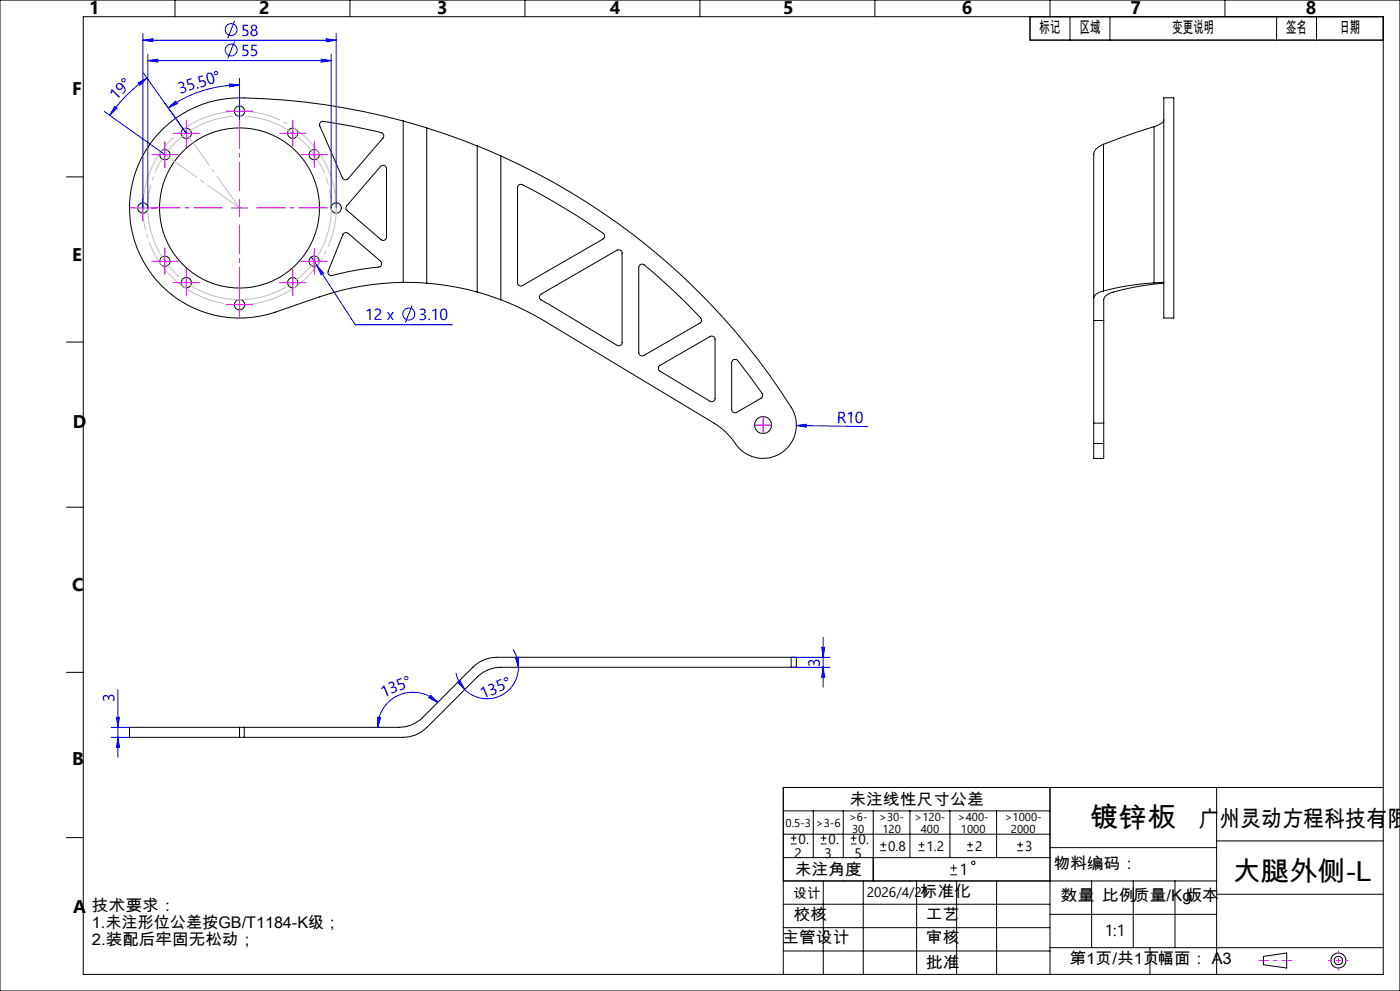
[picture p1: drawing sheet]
<svg xmlns="http://www.w3.org/2000/svg" width="420mm" height="297mm" viewBox="0 0 420 297" stroke-linecap="round" stroke-linejoin="round" font-family="sans-serif">
<g fill="none" stroke="#000" stroke-width=".3">
<path d="M0 0h420v297h-420zM25 5h390v287h-390zM52.5 0v5M105 0v5M157.5 0v5M210 0v5M262.5 0v5M309 5v7h106M315 0v5M321 5v7M333 5v7M367.5 0v5"/>
<path d="M383 5v7M395 5v7M96.1 36.8l.6-.4 2.5 .3 6.5 1.1 8.7 2a1.02 1.02 0 0 1 .5 1.6l-10.5 12.1a1 1 0 0 1-1.7-.2l-6.7-15.5-.2-.6zM121 36.3a208.9 208.9 0 0 0-49.1-7 33 33 0 0 0-32.6 38.5 33 33 0 0 0 43.3 25.8 164.3 164.3 0 0 1 22.5-7.2 85.5 85.5 0 0 1 15.9-1.8M121 36.3l7 2M121 36.3v48.3M128 38.3l5.1 1.7 10.1 3.7M128 38.3v46.6M346.2 38l-5.1 1.6-10.1 3.6M346.2 38v46.8M349.1 29.3h3v66h-3zM349.1 35.9a2.88 2.88 0 0 1-2.3 1.9l-.6 .2"/>
<path d="M20 53h5M114.2 49.8a1.01 1.01 0 0 1 1.1-.2 1.01 1.01 0 0 1 .7 .9v20.6a1.02 1.02 0 0 1-.6 .9 1.02 1.02 0 0 1-1.1-.2l-10.2-8.7a.98 .98 0 0 1-.1-1.4zM143.2 43.7l7 3M143.2 43.7v43.8M150.2 46.7a199.1 199.1 0 0 1 87.8 76.5 10 10 0 0 1-4.7 13.2 10 10 0 0 1-13.3-4.4l-2.3-2.5-2.5-2.1-52.1-31.3a80.8 80.8 0 0 0-12.9-6.3M150.2 46.7v43.1M155.5 55.6l.7-.4a163.5 163.5 0 0 1 25.1 15.1l.1 .8-.5 .5-24.2 14a.99 .99 0 0 1-1.4-.9v-28.7zM331 43.2a4.3 4.3 0 0 0-2.9 3v43.2M331 43.2v44M103.2 70l.6-.3 .7 .3 9.7 8.3a1.02 1.02 0 0 1 .2 1 1.02 1.02 0 0 1-.8 .7 112.9 112.9 0 0 0-14.5 2.6l-.6-.5v-.9zM192 79.4l.8-.2a143.4 143.4 0 0 1 17.6 16.5v.6l-.4 .5-16.9 9.7a1.01 1.01 0 0 1-1.5-.8v-25.6zM121 84.6l7 .3"/>
<path d="M128 84.9a79.7 79.7 0 0 1 15.2 2.6M143.2 87.5l7 2.3M162.1 88.3l23-13.3a.99 .99 0 0 1 1.5 .8v26.8a.99 .99 0 0 1-1.5 .9l-21.9-13.2a1.3 1.3 0 0 1-1.2-.6 1.3 1.3 0 0 1 .1-1.4zM328.1 89.4v6.7M328.1 96.1h3M328.1 96.1v30.7M331 87.2a3.2 3.2 0 0 0-2.9 2.2M331.1 96.1v30.7M346.2 84.8l-3.1 .2a75 75 0 0 0-12.1 2.2M349.1 84.7l-2.9 .1M349.1 84.9a74.8 74.8 0 0 0-16.1 3 2.61 2.61 0 0 0-1.9 3.3v4.9M20 102.5h5"/>
<path d="M197.8 109.7l15.2-8.8a1.02 1.02 0 0 1 1.5 .8v17.7a1.02 1.02 0 0 1-1.5 .9l-15-9.1-.5-.6zM219.9 107.9l.6-.2 .6 .1 3 3.9a37.2 37.2 0 0 1 4.7 6.8l-.5 .8-7.3 4.3a1.02 1.02 0 0 1-1.5-.9v-14zM328.1 126.8v6.1M328.1 132.9v4.5h3v-4.5M328.1 126.8h3M328.1 132.9h3M331.1 126.8v6.1M20 152h5M237.3 200h-87.1a10 10 0 0 0-7 2.9l-15.2 15.1a10.1 10.1 0 0 1-7 3h-47.7M237.3 197h-88.3a10 10 0 0 0-7.1 2.9l-15.1 15.1a10.3 10.3 0 0 1-7.1 3h-46.4M237.3 197h1.6v3h-1.6M237.3 197v3"/>
<path d="M20 201.5h5M71.9 218h1.4M71.9 218h-33.1v3h33.1M71.9 218v3M73.3 218v3M71.9 221h1.4M315 236v56M365 236v56M415 236h-180v56M20 251h5M235 243h80M235 250h80"/>
<path d="M235 257h80M237.2 252.9h1.8M237.2 251.2h1.8M238.1 250.3v1.8M244 243v14M246.2 252.9h1.8M246.2 251.2h1.8M247.1 250.3v1.8M253 243v14M255.2 252.9h1.8M255.2 251.2h1.8M256.1 250.3v1.8"/>
<path d="M262 243v21M264.1 254.9h1.8M264.1 253.2h1.8M265 252.3v1.8M273 243v14M275.6 254.9h1.8M275.6 253.2h1.8M276.5 252.3v1.8M285 243v14M286.1 259.1v2.1M290.2 254.9h1.7M290.2 253.2h1.7"/>
<path d="M291 252.3v1.8M299 243v14M305.2 254.9h1.7M305.2 253.2h1.7M306 252.3v1.8M315 254h50M365 252h50M235 264h130M235 278h80M235 271h80M247 264v28M259 264v28"/>
<path d="M275 264v28M285.1 262.2h2M285.1 260.1h2M287 264v28M299 264v28M315 274h50M327.5 264v20M340 264v20M352.5 264v20M365 268h50M235 285h80M315 284h100"/>
<path d="M345 284v8M379 286.6l7-1v4.5l-7-1z"/>
<circle cx="55.9" cy="40" r="1.55"/>
<circle cx="71.9" cy="33.3" r="1.55"/>
<circle cx="87.8" cy="39.9" r="1.55"/>
<circle cx="49.5" cy="46.4" r="1.55"/>
<circle cx="94.2" cy="46.4" r="1.55"/>
<circle cx="42.9" cy="62.3" r="1.55"/>
<circle cx="49.5" cy="78.3" r="1.55"/>
<circle cx="71.8" cy="62.3" r="24"/>
<circle cx="94.2" cy="78.3" r="1.55"/>
<circle cx="100.9" cy="62.3" r="1.55"/>
<circle cx="55.9" cy="84.7" r="1.55"/>
<circle cx="71.9" cy="91.3" r="1.55"/>
<circle cx="87.8" cy="84.7" r="1.55"/>
<circle cx="228.9" cy="127.4" r="2.55"/>
<circle cx="292" cy="258.6" r=".52"/>
<circle cx="401.5" cy="287.9" r="1.24"/>
<circle cx="401.5" cy="287.9" r="2.25"/>
</g>
<g fill="none" stroke="#00f" stroke-width=".3">
<path d="M42.9 12.1l3-.5v.9zM42.9 10.1v52.2M42.9 12.1h58M44.3 18.2l3-.5v.9zM44.3 16.2v46.1M44.3 18.2h55M70.4 6.3l-2.1 5.1M70.4 12.4l-2.1 5.1M96.3 17.7l3 .5-3 .4zM97.9 11.6l3 .5-3 .4zM99.3 16.2v46.1M100.9 10.1v52.2"/>
<path d="M31.3 33.4l18.2 13M34.4 31.9l.7 .6-2.2 2.1zM41.4 24.9l2.7-1.5-2.1 2.2zM42.9 21.8l13 18.1M44.1 23.4a46.8 46.8 0 0 0-11.2 11.2M50.4 32.3l2.3-2 .5 .8zM68.8 25.1l3.1 .4-3 .6zM71.9 25.5a36.8 36.8 0 0 0-21.5 6.8M71.9 23.5v12.3M93.4 77l1.7 2.6M95.1 79.6l2 2.3-.8 .5zM95.1 79.6l11.5 17.7h29.1"/>
<path d="M123.6 91.6l-2 5.1M238.9 127.5l3-.4v.9zM238.9 127.5l21.5 .3M153.8 194.6l1.2 2.4 .5 3M154.6 197.1l.9-.1v3zM155.5 200a9.4 9.4 0 0 1-5.8 8.7 9.4 9.4 0 0 1-10.3-2M237.3 197h11.7M237.3 200h11.7M246.5 194h.9l-.5 3zM246.9 191v15M246.9 200l.5 3h-.9zM33.4 218h5.4"/>
<path d="M34.9 215h.9l-.4 3zM35.4 206.7v20.3M113.3 214.9l.9 .2-.9 2.9zM129.2 208.4l2.1 2.1-2.7-1.4zM131.3 210.5a10.5 10.5 0 0 0-11.5-2.3 10.5 10.5 0 0 0-6.5 9.8M136.8 201.6l.8 2.5 1.8 2.6M137.3 204.5l.7-.5 1.4 2.7zM33.4 221h5.4M35.4 221l.4 3h-.9z"/>
<circle cx="69.3" cy="15" r="1.78"/>
<circle cx="69.3" cy="8.9" r="1.77"/>
<circle cx="122.6" cy="94.1" r="1.79"/>
</g>
<path d="M98.2 54.3a27.5 27.5 0 0 0-46.1-11.1 27.5 27.5 0 0 0 12.6 45.7 27.5 27.5 0 0 0 33.9-33.2l-.4-1.4" fill="none" stroke="#c0c0c0" stroke-width=".3" stroke-dasharray="30.5 1.3 1.3 1.3" stroke-dashoffset="-2.6" stroke-linecap="butt"/>
<path d="M99.6 53.8a29 29 0 0 0-48.6-11.6 29 29 0 0 0 13.4 48.1 29 29 0 0 0 35.6-35l-.4-1.5" fill="none" stroke="#c0c0c0" stroke-width=".3" stroke-dasharray="30.5 1.3 1.3 1.3" stroke-dashoffset="9.9" stroke-linecap="butt"/>
<g fill="none" stroke="#f0f" stroke-width=".3" stroke-dasharray="30.5 1.3 1.3 1.3" stroke-linecap="butt">
<path d="M53.4 39.9h-1.5M55.9 37.4v-1.5M58.4 39.9h1.6M69.4 33.3h-1.6M71.9 30.8v-1.5M71.9 35.8v1.6M74.4 33.3h1.5M85.3 39.9h-1.5M87.8 37.4v-1.5M90.3 39.9h1.6M42.9 59.8v-1.5M47 46.3h-1.6"/>
<path d="M49.5 43.8v-1.5M49.5 48.8v1.6M52 46.3h1.5M55.9 42.4v1.6M87.8 42.4v1.6M91.8 46.3h-1.6M94.3 43.8v-1.5M94.3 48.8v1.6M96.8 46.3h1.5M40.4 62.3h-1.6M42.9 64.8v1.6M45.4 62.3h1.5"/>
<path d="M47 78.3h-1.6M49.5 75.8v-1.6M52 78.3h1.5M91.8 78.3h-1.6M94.3 75.8v-1.6M96.8 78.3h1.5M49.5 80.8v1.5M53.4 84.7h-1.5M55.9 82.2v-1.5M55.9 87.2v1.6M58.4 84.7h1.6M69.4 91.3h-1.6"/>
<path d="M71.9 88.8v-1.5M71.9 93.8v1.6M74.4 91.3h1.5M85.3 84.7h-1.5M87.8 82.2v-1.5M87.8 87.2v1.6M90.3 84.7h1.6M94.3 80.8v1.5M228.9 122.4v-.1M233.9 127.4h.1"/>
</g>
<path d="M71.9 57.3v-21.5M66.9 62.3h-21.5M71.9 67.3v21.5M76.9 62.3h21.5" fill="none" stroke="#f0f" stroke-width=".3" stroke-dasharray="30.5 1.3 1.3 1.3" stroke-dashoffset="21.6" stroke-linecap="butt"/>
<path d="M55.9 39.9l16 22.4M71.9 62.3l-22.4-16" fill="none" stroke="#c0c0c0" stroke-width=".3" stroke-dasharray="30.5 1.3 1.3 1.3" stroke-dashoffset="18.6" stroke-linecap="butt"/>
<path d="M398.5 287.9h6M401.5 284.9v6" fill="none" stroke="#f0f" stroke-width=".3" stroke-dasharray="30.5 1.3 1.3 1.3" stroke-dashoffset="29.4" stroke-linecap="butt"/>
<path d="M377.5 287.9h10" fill="none" stroke="#f0f" stroke-width=".3" stroke-dasharray="30.5 1.3 1.3 1.3" stroke-dashoffset="27.4" stroke-linecap="butt"/>
<g fill="none" stroke="#f0f" stroke-width=".3">
<path d="M53.4 39.9h5M55.9 37.4v5M69.4 33.3h5M71.9 30.8v5M85.3 39.9h5M87.8 37.4v5M42.9 59.8v5M47 46.4h5M49.5 43.8v5.1M71.9 59.8v5M91.8 46.4h4.9M94.2 43.8v5.1"/>
<path d="M40.4 62.3h5M47 78.3h5M49.5 75.8v5M69.4 62.3h5M91.8 78.3h4.9M94.2 75.8v5M53.4 84.7h5M55.9 82.2v5M69.4 91.3h5M71.9 88.8v5M85.3 84.7h5M87.8 82.2v5"/>
<path d="M226.4 127.4h5M228.9 124.9v5"/>
</g>
<g fill="#00f">
<path d="M95.1 79.6l2 2.3-.8 .5z"/>
<path d="M238.9 127.5l3-.4v.9z"/>
<path d="M137.3 204.5l.7-.5 1.4 2.7zM154.6 197.1l.9-.1v3z"/>
<path d="M129.2 208.4l2.1 2.1-2.7-1.4zM113.3 214.9l.9 .2-.9 2.9z"/>
<path d="M35.4 221l.4 3h-.9zM34.9 215h.9l-.4 3z"/>
<path d="M246.5 194h.9l-.5 3zM246.9 200l.5 3h-.9z"/>
<path d="M42.9 12.1l3-.5v.9zM97.9 11.6l3 .5-3 .4zM44.3 18.2l3-.5v.9zM96.3 17.7l3 .5-3 .4z"/>
<path d="M68.8 25.1l3.1 .4-3 .6zM50.4 32.3l2.3-2 .5 .8z"/>
<path d="M41.4 24.9l2.7-1.5-2.1 2.2zM34.4 31.9l.7 .6-2.2 2.1z"/>
</g>
<g font-size="8.2">
<text x="327" y="247.9">镀锌板</text>
<text x="369.7" y="264">大腿外侧-L</text>
</g>
<text font-size="6.9" x="359.5" y="247.8">广州灵动方程科技有限</text>
<g font-size="5.5">
<text x="26.7" y="4.3">1</text>
<text x="77.7" y="4.3">2</text>
<text x="131.2" y="4.3">3</text>
<text x="183" y="4.3">4</text>
<text x="235" y="4.3">5</text>
<text x="288.5" y="4.3">6</text>
<text x="339.2" y="4.3">7</text>
<text x="391.8" y="4.3">8</text>
<text x="21.7" y="28.5">F</text>
<text x="21.7" y="78.1">E</text>
<text x="21.8" y="128.2">D</text>
<text x="21.6" y="177.2">C</text>
<text x="21.7" y="229.3">B</text>
<text x="21.9" y="273.5">A</text>
</g>
<g font-size="4.8" fill="#00f">
<text x="72.3" y="10.8">58</text>
<text x="72.3" y="16.9">55</text>
<text x="54" y="28.2" transform="rotate(-18 54 28.2)">35.50°</text>
<text x="34.8" y="30.2" transform="rotate(-45 34.8 30.2)">19°</text>
<text x="109.5" y="96">12 x</text>
<text x="125.6" y="96">3.10</text>
<text x="251" y="126.6" transform="rotate(1 251 126.6)">R10</text>
<text x="245.9" y="199.8" transform="rotate(-90 245.9 199.8)">3</text>
<text x="115" y="209.1" transform="rotate(-23 115 209.1)">135°</text>
<text x="144.9" y="209.5" transform="rotate(-23 144.9 209.5)">135°</text>
<text x="34.3" y="210.5" transform="rotate(-90 34.3 210.5)">3</text>
</g>
<g font-size="4.8">
<text x="311.9" y="9.8">标记</text>
<text x="323.9" y="9.8">区域</text>
<text x="351.7" y="9.8">变更说明</text>
<text x="385.8" y="9.8">签名</text>
<text x="401.8" y="9.8">日期</text>
<text x="254.8" y="241.2">未注线性尺寸公差</text>
<text x="238.4" y="262.2">未注角度</text>
<text x="287.8" y="262.2">1</text>
<text x="316" y="260.5">物料编码：</text>
<text x="276.2" y="268.7">标准化</text>
<text x="27.6" y="273.2">技术要求：</text>
<text x="238.1" y="275.8">校核</text>
<text x="277.8" y="275.8">工艺</text>
<text x="318.3" y="270.1">数量</text>
<text x="330.6" y="270.1">比例质量/Kg版本</text>
<text x="27.6" y="278.2">1.未注形位公差按GB/T1184-K级；</text>
<text x="331.4" y="280.4">1:1</text>
<text x="27.6" y="283.2">2.装配后牢固无松动；</text>
<text x="234.7" y="282.7">主管设计</text>
<text x="277.8" y="282.7">审核</text>
<text x="277.8" y="290">批准</text>
<text x="320.8" y="289">第1页/共1页幅面： A3</text>
</g>
<g font-size="4.1">
<text x="238.4" y="257">2</text>
<text x="239.6" y="253">0.</text>
<text x="247.4" y="257">3</text>
<text x="248.6" y="253">0.</text>
<text x="256.4" y="257">5</text>
<text x="257.6" y="253">0.</text>
<text x="266.5" y="255">0.8</text>
<text x="278" y="255">1.2</text>
<text x="292.5" y="255">2</text>
<text x="307.5" y="255">3</text>
<text x="238.1" y="269.2">设计</text>
<text x="260" y="268.8">2026/4/21</text>
</g>
<g font-size="3.4">
<text x="235.7" y="247.7">0.5-3</text>
<text x="244.8" y="247.7">&gt;3-6</text>
<text x="254.7" y="246.1">&gt;6-</text>
<text x="255.6" y="249.6">30</text>
<text x="263.8" y="246.1">&gt;30-</text>
<text x="264.7" y="249.6">120</text>
<text x="274.4" y="246.1">&gt;120-</text>
<text x="276.2" y="249.6">400</text>
<text x="287.4" y="246.1">&gt;400-</text>
<text x="288.3" y="249.6">1000</text>
<text x="301.4" y="246.1">&gt;1000-</text>
<text x="303.3" y="249.6">2000</text>
</g>
</svg>
